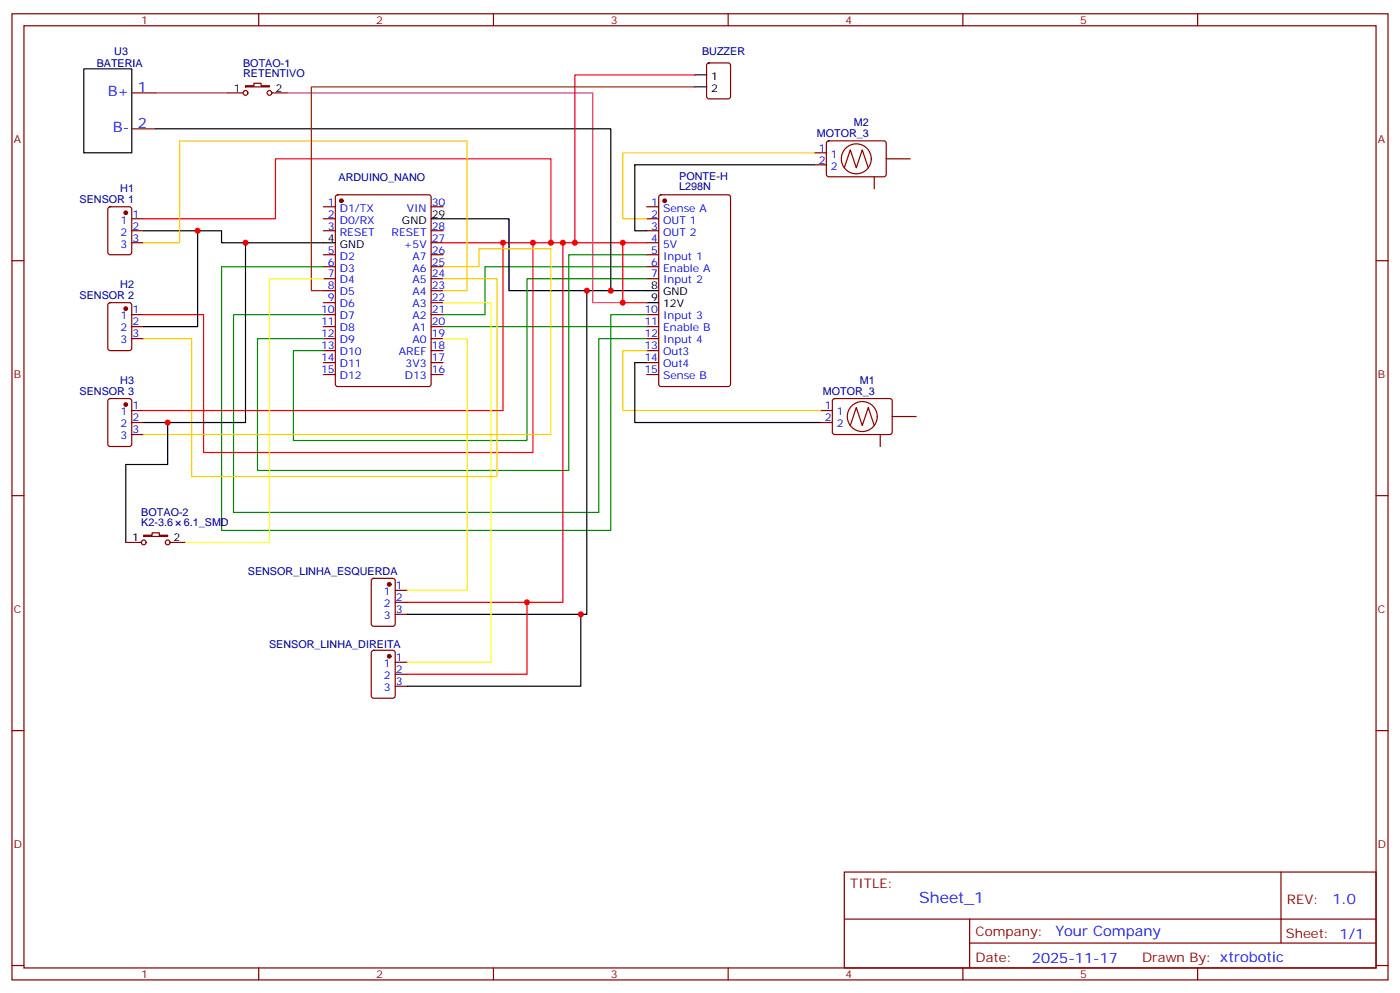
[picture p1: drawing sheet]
<svg xmlns="http://www.w3.org/2000/svg" width="412mm" height="292mm" viewBox="0 0 412 292" stroke-linecap="round" stroke-linejoin="round" font-family="sans-serif">
<g fill="none" stroke="#870000" stroke-width=".35">
<path d="M3.5 4.1h405.4v284.3h-405.4zM7.1 7.6h398.2v277.3h-398.2zM76.2 4.1v3.5M145.3 4.1v3.5M208.4 18.7l.4-.2h5.7l.6 .5 .1 9.4-.5 .6-5.9 .1-.6-.5-.1-9.4zM214.5 4.1v3.5M283.6 4.1v3.5M352.8 4.1v3.5M38.8 27.3h7.1M38.8 37.9h7.1M67 27.3h4.6M72.3 25.2h2.5v-.7h2.1v.7h2.5v.4h-7.1z"/>
<path d="M80.1 27.3h4.6M99 57.5l.5-.2h26.8l.6 .5 .1 55.3-.5 .6-27 .1-.7-.5v-55.3zM194.3 57.5l.4-.2h19.8l.6 .5 .1 55.3-.5 .6-20 .1-.6-.5-.1-55.3zM239.9 48.5h3.5M239.9 45h3.5M243.7 41.7l.4-.2h16.5l.5 .7-.1 9.4-.7 .4h-16.5l-.4-.7v-9.1zM248.7 49.4l1.8-5.3 1.7 5.3 1.8-5.3 1.8 5.3M257.5 52v3.6M261.1 46.7h7M3.5 76.7h3.6M32 61.1l.5-.2h5.6l.7 .4v13l-.5 .6-5.8 .1-.7-.5-.1-12.9zM38.8 64.4h3.5"/>
<path d="M38.8 67.9h3.5M38.8 71.4h3.5M95.2 60.9h3.6M95.2 64.4h3.6M95.2 67.9h3.6M95.2 75h3.6M95.2 78.5h3.6M127 60.9h3.5M127 67.9h3.5M127 75h3.5M127 78.5h3.5M127 71.4h3.5"/>
<path d="M190.5 60.9h3.5M190.5 64.4h3.5M190.5 67.9h3.5M190.5 75h3.5M190.5 78.5h3.5M190.5 71.4h3.5M405.3 76.7h3.6M32 89.3l.5-.2h5.6l.7 .4v13l-.5 .6-5.8 .1-.7-.5-.1-12.9zM38.8 92.6h3.5M38.8 96.1h3.5M38.8 99.7h3.5M95.2 82h3.6"/>
<path d="M95.2 85.5h3.6M95.2 89.1h3.6M95.2 92.6h3.6M95.2 96.1h3.6M95.2 99.7h3.6M127 82h3.5M127 85.5h3.5M127 89.1h3.5M127 92.6h3.5M127 96.1h3.5M127 99.7h3.5M190.5 82h3.5"/>
<path d="M190.5 92.6h3.5M190.5 96.1h3.5M190.5 99.7h3.5M32 117.5l.5-.2h5.6l.7 .4v13l-.5 .7h-5.8l-.7-.5-.1-12.9zM95.2 103.2h3.6M95.2 106.7h3.6M95.2 110.2h3.6M127 103.2h3.5M127 106.7h3.5M127 110.2h3.5M190.5 103.2h3.5M190.5 106.7h3.5"/>
<path d="M190.5 110.2h3.5M245.4 117.5l.5-.2 16.5 .1 .4 .6v9.5l-.7 .4-16.5-.1-.4-.6v-9.2zM38.8 124.4h3.5M38.8 120.8h3.5M38.8 127.9h3.5M241.7 124.4h3.5M241.7 120.8h3.5M250.5 125.2l1.7-5.3 1.8 5.3 1.8-5.3 1.7 5.3M259.3 127.9v3.5M262.8 122.6h7.1M3.5 145.9h3.6M37 159.6h4.6"/>
<path d="M42.3 157.5h2.5v-.7h2.1v.7h2.5v.4h-7.1zM50.1 159.6h4.6M405.3 145.9h3.6M109.6 170.4l.5-.2h5.6l.7 .4v13l-.4 .7h-5.9l-.7-.4v-13zM116.4 177.3h3.5M116.4 173.7h3.5M109.6 191.6l.5-.2h5.6l.7 .4v13l-.4 .6-5.9 .1-.7-.5v-12.9zM116.4 180.8h3.5M116.4 198.4h3.5M116.4 194.9h3.5M3.5 215h3.6M116.4 202h3.5"/>
<path d="M405.3 215h3.6M248.7 256.6h156.6v28.3h-156.6zM377.3 256.7v20.8M248.7 270.5h156.5M285.6 277.5h119.6M285.6 270.5v14.1M3.5 284.2h3.6M76.2 284.9v3.5M145.3 284.9v3.5M214.5 284.9v3.5M283.6 284.9v3.5M352.8 284.9v3.5"/>
<path d="M405.3 284.2h3.6"/>
<circle cx="72.3" cy="27.3" r=".71"/>
<circle cx="79.4" cy="27.3" r=".71"/>
<circle cx="252.2" cy="46.7" r="4.4"/>
<circle cx="254" cy="122.6" r="4.4"/>
<circle cx="42.3" cy="159.6" r=".71"/>
<circle cx="49.4" cy="159.6" r=".71"/>
</g>
<g fill="#870000" stroke="#870000" stroke-width=".35">
<circle cx="100.5" cy="59.1" r=".53"/>
<circle cx="195.8" cy="59.1" r=".53"/>
<circle cx="37" cy="62.6" r=".53"/>
<circle cx="37" cy="90.8" r=".53"/>
<circle cx="37" cy="119.1" r=".53"/>
<circle cx="114.7" cy="172" r=".53"/>
<circle cx="114.7" cy="193.1" r=".53"/>
</g>
<g fill="none" stroke="#000" stroke-width=".35">
<path d="M24.7 20.3h14.1v24.7h-14.1zM45.9 37.9h134v47.6M204.6 22h3.5M204.6 25.6h3.5M239.9 48.5h-52.9v19.4h3.5M42.3 67.9h23v3.5h33.5M58.2 67.9v28.2h-15.9M72.3 71.4v53h-30M127 64.4h22.9v21.1h44.1M172.9 85.5v95.3h-53M190.5 89.1h3.5M190.5 106.7h-3.5v17.7h54.7"/>
<path d="M49.4 124.4v12.3h-12.4v22.9M171.1 180.8v21.2h-51.2"/>
</g>
<path d="M95.2 78.5h-29.9v77.6h114.6v-63.5h10.6M190.5 78.5h-47.6v14.1h-12.4M190.5 75h-22.9v63.5h-91.8v-38.8h19.4M95.2 92.6h-26.4v58.2h107.6v-51.1h14.1M130.5 96.1h60M190.5 82h-35.3v47.6h-68.8v-26.4h8.8" fill="none" stroke="#008700" stroke-width=".35"/>
<path d="M204.6 22h-35.3v49.4M42.3 64.4h38.8v-17.7h81.2v24.7M130.5 71.4h60M148.2 71.4v49.4h-105.9M157 71.4v61.8h-97v-40.6h-17.7M165.8 71.4v105.9h-45.9M183.4 71.4v17.7h7.1M155.2 177.3v21.1h-35.3" fill="none" stroke="#f00" stroke-width=".35"/>
<path d="M239.9 45h-56.5v19.4h7.1M42.3 71.4h10.6v-29.9h84.7v44h-7.1M130.5 78.5h10.6v-5.3h21.2v54.7h-120M130.5 82h15.9v58.2h-90v-40.5h-14.1M190.5 103.2h-7.1v17.6h58.3" fill="none" stroke="#fc0" stroke-width=".35"/>
<path d="M45.9 27.3h21.1" fill="none" stroke="#906" stroke-width=".35"/>
<path d="M84.7 27.3h89.9v61.8h8.8" fill="none" stroke="#c09" stroke-width=".35"/>
<path d="M204.6 25.6h-112.9v59.9h3.5" fill="none" stroke="#930" stroke-width=".35"/>
<path d="M95.2 82h-15.8v77.6h-24.7M130.5 99.7h7.1v74h-17.7M130.5 89.1h14.1v105.8h-24.7" fill="none" stroke="#ff0" stroke-width=".35"/>
<g fill="#c00">
<circle cx="183.4" cy="71.4" r=".88"/>
<circle cx="183.4" cy="89.1" r=".88"/>
<circle cx="179.9" cy="85.5" r=".88"/>
<circle cx="162.3" cy="71.4" r=".88"/>
<circle cx="157" cy="71.4" r=".88"/>
<circle cx="58.2" cy="67.9" r=".88"/>
<circle cx="148.2" cy="71.4" r=".88"/>
<circle cx="72.3" cy="71.4" r=".88"/>
<circle cx="169.3" cy="71.4" r=".88"/>
<circle cx="165.8" cy="71.4" r=".88"/>
<circle cx="172.9" cy="85.5" r=".88"/>
<circle cx="155.2" cy="177.3" r=".88"/>
<circle cx="171.1" cy="180.8" r=".88"/>
<circle cx="49.4" cy="124.4" r=".88"/>
</g>
<text font-size="4.6" fill="#00f" x="270.8" y="265.7">Sheet_1</text>
<g font-size="4.2" fill="#00f">
<text x="31.7" y="28.4">B+</text>
<text x="40.6" y="27">1</text>
<text x="33.3" y="39">B-</text>
<text x="40.6" y="37.6">2</text>
<text x="392.5" y="265.9">1.0</text>
<text x="310.9" y="275.5">Your Company</text>
<text x="304" y="283.3">2025-11-17</text>
</g>
<g font-size="3.9" fill="#800">
<text x="250.5" y="261.2">TITLE:</text>
<text x="379.1" y="265.9">REV:</text>
<text x="287.4" y="275.4">Company:</text>
<text x="378.7" y="276">Sheet: 1/1</text>
<text x="287.4" y="283.1">Date:</text>
<text x="336.4" y="283.2">Drawn By: xtrobotic</text>
</g>
<g font-size="3.2" fill="#800">
<text x="41.6" y="7.1">1</text>
<text x="110.8" y="7.1">2</text>
<text x="179.9" y="7.1">3</text>
<text x="249.1" y="7.1">4</text>
<text x="318.2" y="7.1">5</text>
<text x="4.1" y="42.2">A</text>
<text x="405.9" y="42.2">A</text>
<text x="4.1" y="111.3">B</text>
<text x="405.9" y="111.3">B</text>
<text x="4.1" y="180.4">C</text>
<text x="405.9" y="180.4">C</text>
<text x="4.1" y="249.6">D</text>
<text x="405.9" y="249.6">D</text>
<text x="41.6" y="287.9">1</text>
<text x="110.8" y="287.9">2</text>
<text x="179.9" y="287.9">3</text>
<text x="249.1" y="287.9">4</text>
<text x="318.2" y="287.9">5</text>
</g>
<g font-size="3.2" fill="#000080">
<text x="33.7" y="16.3">U3</text>
<text x="206.8" y="16.1">BUZZER</text>
<text x="28.5" y="19.6">BATERIA</text>
<text x="71.6" y="22.6">RETENTIVO</text>
<text x="71.6" y="19.7">BOTAO-1</text>
<text x="240.6" y="40.4">MOTOR_3</text>
<text x="251.5" y="37.2">M2</text>
<text x="99.7" y="53.1">ARDUINO_NANO</text>
<text x="200.1" y="53">PONTE-H</text>
<text x="23.4" y="59.8">SENSOR 1</text>
<text x="35.4" y="56.6">H1</text>
<text x="200.1" y="56">L298N</text>
<text x="23.4" y="88">SENSOR 2</text>
<text x="35.4" y="84.8">H2</text>
<text x="35.4" y="113.1">H3</text>
<text x="253.3" y="113.1">M1</text>
<text x="23.4" y="116.2">SENSOR 3</text>
<text x="242.4" y="116.2">MOTOR_3</text>
<text x="41.6" y="154.9">K2-3.6</text>
<text x="41.6" y="152">BOTAO-2</text>
<text x="54.2" y="154.9">6.1_SMD</text>
<text x="73" y="169.2">SENSOR_LINHA_ESQUERDA</text>
<text x="79.3" y="190.8">SENSOR_LINHA_DIREITA</text>
</g>
<g font-size="3.2">
<text x="209.4" y="23.5">1</text>
<text x="68.9" y="27">1</text>
<text x="81.1" y="27">2</text>
<text x="209.4" y="27">2</text>
<text x="118.4" y="65.8">GND</text>
<text x="127.2" y="64">29</text>
<text x="96.6" y="71.1">4</text>
<text x="100.1" y="72.8">GND</text>
<text x="191.8" y="85.2">8</text>
<text x="191.8" y="88.7">9</text>
<text x="195.3" y="87">GND</text>
<text x="195.3" y="90.5">12V</text>
<text x="38.9" y="159.3">1</text>
<text x="51.2" y="159.3">2</text>
</g>
<g font-size="3.2" fill="#00f">
<text x="241.2" y="44.6">1</text>
<text x="244.7" y="46.4">1</text>
<text x="241.2" y="48.2">2</text>
<text x="244.7" y="49.9">2</text>
<text x="35.5" y="65.8">1</text>
<text x="39" y="64">1</text>
<text x="96.6" y="60.5">1</text>
<text x="96.6" y="64">2</text>
<text x="100.1" y="62.3">D1/TX</text>
<text x="100.1" y="65.8">D0/RX</text>
<text x="119.8" y="62.3">VIN</text>
<text x="127.2" y="60.5">30</text>
<text x="191.8" y="60.5">1</text>
<text x="191.8" y="64">2</text>
<text x="195.3" y="62.3">Sense A</text>
<text x="195.3" y="65.8">OUT 1</text>
<text x="35.5" y="69.3">2</text>
<text x="39" y="71.1">3</text>
<text x="39" y="67.6">2</text>
<text x="96.6" y="67.6">3</text>
<text x="100.1" y="69.3">RESET</text>
<text x="115.4" y="69.3">RESET</text>
<text x="127.2" y="71.1">27</text>
<text x="127.2" y="67.6">28</text>
<text x="191.8" y="67.6">3</text>
<text x="191.8" y="71.1">4</text>
<text x="195.3" y="69.3">OUT 2</text>
<text x="35.5" y="72.8">3</text>
<text x="96.6" y="74.6">5</text>
<text x="100.1" y="76.4">D2</text>
<text x="118.9" y="72.8">+5V</text>
<text x="121.5" y="76.4">A7</text>
<text x="127.2" y="74.6">26</text>
<text x="191.8" y="74.6">5</text>
<text x="195.3" y="72.8">5V</text>
<text x="195.3" y="76.4">Input 1</text>
<text x="96.6" y="78.1">6</text>
<text x="96.6" y="81.7">7</text>
<text x="100.1" y="79.9">D3</text>
<text x="100.1" y="83.4">D4</text>
<text x="121.5" y="83.4">A5</text>
<text x="121.5" y="79.9">A6</text>
<text x="127.2" y="81.7">24</text>
<text x="127.2" y="78.1">25</text>
<text x="191.8" y="78.1">6</text>
<text x="191.8" y="81.7">7</text>
<text x="195.3" y="79.9">Enable A</text>
<text x="195.3" y="83.4">Input 2</text>
<text x="96.6" y="85.2">8</text>
<text x="96.6" y="88.7">9</text>
<text x="100.1" y="87">D5</text>
<text x="121.5" y="87">A4</text>
<text x="127.2" y="88.7">22</text>
<text x="127.2" y="85.2">23</text>
<text x="35.5" y="94">1</text>
<text x="39" y="95.8">2</text>
<text x="39" y="92.3">1</text>
<text x="94.6" y="92.3">10</text>
<text x="94.6" y="95.8">11</text>
<text x="100.1" y="90.5">D6</text>
<text x="100.1" y="94">D7</text>
<text x="121.5" y="94">A2</text>
<text x="121.5" y="90.5">A3</text>
<text x="127.2" y="95.8">20</text>
<text x="127.2" y="92.3">21</text>
<text x="189.8" y="92.3">10</text>
<text x="189.8" y="95.8">11</text>
<text x="195.3" y="94">Input 3</text>
<text x="35.5" y="101.1">3</text>
<text x="35.5" y="97.5">2</text>
<text x="39" y="99.3">3</text>
<text x="94.6" y="99.3">12</text>
<text x="100.1" y="97.5">D8</text>
<text x="100.1" y="101.1">D9</text>
<text x="121.5" y="101.1">A0</text>
<text x="121.5" y="97.5">A1</text>
<text x="127.2" y="99.3">19</text>
<text x="189.8" y="99.3">12</text>
<text x="195.3" y="97.5">Enable B</text>
<text x="195.3" y="101.1">Input 4</text>
<text x="94.6" y="102.8">13</text>
<text x="94.6" y="106.4">14</text>
<text x="100.1" y="104.6">D10</text>
<text x="117.5" y="104.6">AREF</text>
<text x="127.2" y="106.4">17</text>
<text x="127.2" y="102.8">18</text>
<text x="189.8" y="102.8">13</text>
<text x="189.8" y="106.4">14</text>
<text x="195.3" y="104.6">Out3</text>
<text x="94.6" y="109.9">15</text>
<text x="100.1" y="108.1">D11</text>
<text x="100.1" y="111.7">D12</text>
<text x="119.2" y="111.7">D13</text>
<text x="119.5" y="108.1">3V3</text>
<text x="127.2" y="109.9">16</text>
<text x="189.8" y="109.9">15</text>
<text x="195.3" y="108.1">Out4</text>
<text x="195.3" y="111.7">Sense B</text>
<text x="35.5" y="125.8">2</text>
<text x="35.5" y="122.2">1</text>
<text x="39" y="124">2</text>
<text x="39" y="120.5">1</text>
<text x="243" y="124">2</text>
<text x="243" y="120.5">1</text>
<text x="246.5" y="125.8">2</text>
<text x="246.5" y="122.2">1</text>
<text x="35.5" y="129.3">3</text>
<text x="39" y="127.5">3</text>
<text x="116.6" y="173.4">1</text>
<text x="113.1" y="178.7">2</text>
<text x="113.1" y="175.2">1</text>
<text x="116.6" y="176.9">2</text>
<text x="113.1" y="182.2">3</text>
<text x="116.6" y="180.4">3</text>
<text x="113.1" y="196.3">1</text>
<text x="116.6" y="194.6">1</text>
<text x="113.1" y="203.4">3</text>
<text x="113.1" y="199.8">2</text>
<text x="116.6" y="201.6">3</text>
<text x="116.6" y="198.1">2</text>
</g>
</svg>
